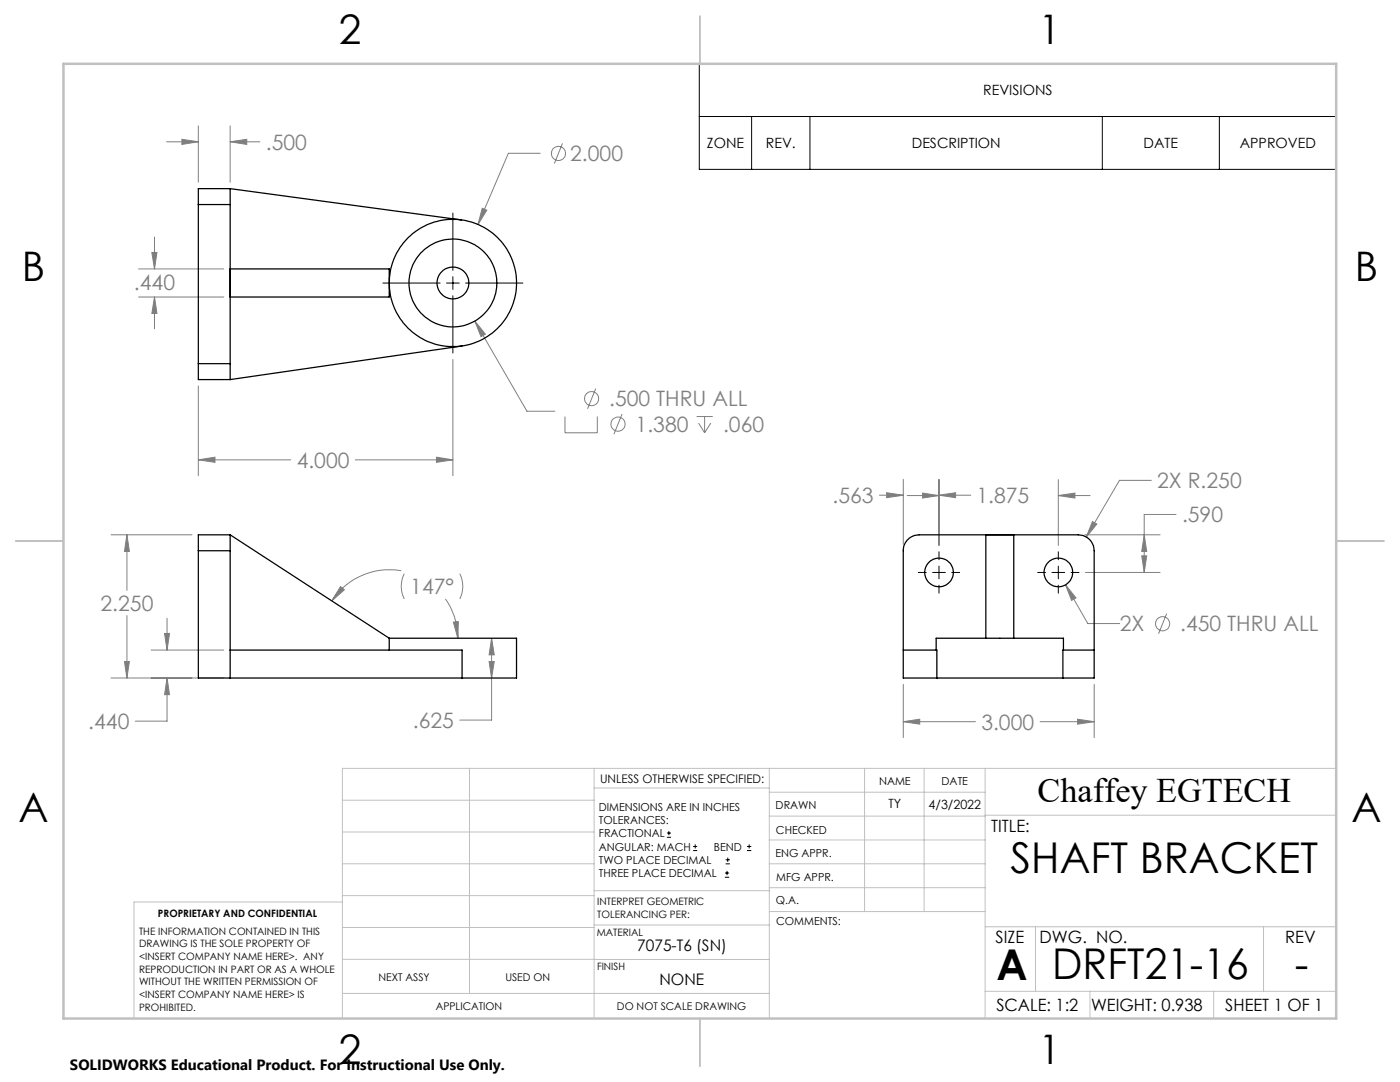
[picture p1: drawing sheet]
<svg xmlns="http://www.w3.org/2000/svg" width="279mm" height="216mm" viewBox="0 0 279 216" stroke-linecap="round" stroke-linejoin="round" font-family="sans-serif">
<g fill="none" stroke="#808080" stroke-width=".2">
<path d="M33.2 28.3h6.4M36.3 27.8l3.3 .5-3.3 .5zM39.6 25.1v11.3M45.9 25.1v11.3M45.9 28.3h6M45.9 28.3l3.3-.5v1zM107.8 30.6h-6.3l-6.1 14.2M112.3 28.6l-1.7 4M27.7 53.7h17M27.7 59.3h17M30.3 50.4h1l-.5 3.3zM30.8 47.3v6.4"/>
<path d="M30.8 59.3v6.3M30.8 59.3l.5 3.2h-1zM96.2 41.6l1 .3-1.8 2.9zM39.6 77v17.9M90.4 71.7v23.2M94.8 64.1l10.4 18h5.5M94.8 64.1l2.1 2.6-.9 .5zM118.9 77.5l-1.6 4.1M39.6 91.8h18.4M39.6 91.8l3.3-.6v1.1zM70.9 91.8h19.5M87.1 91.2l3.3 .6-3.3 .5z"/>
<path d="M112.7 83.1v3.3h6.5v-3.3M124.1 82.6l-1.6 4M139 83.1h3.2M139.4 84.4l1.2 2M140.6 83.1v3.3M141.9 84.4l-1.3 2M175.5 98.8h4.8M177 98.3l3.3 .5-3.3 .5zM180.3 95.6v13M181 98.9h6.4M184.1 98.4l3.3 .5-3.3 .5zM187.4 98.8l3.3-.5v1z"/>
<path d="M187.4 95.6v13.2M187.4 98.8h6.3M211.2 95.7v13.1M211.2 98.9h6.4M211.2 98.9l3.3-.5v1zM229.8 95.8h-6.4l-6.6 11.4M22.2 106.7h16.1M25.3 106.7v11.1M25.3 106.7l.5 3.3h-1zM67.9 117.1l.8 .6-2.5 2.2zM80.1 113.9a13.8 13.8 0 0 0-13.9 6M80.7 114.5a5.6 5.6 0 0 0 0 5"/>
<path d="M88.9 119.5a13.4 13.4 0 0 1 2.5 7.9M91.8 114.5a5.6 5.6 0 0 1 0 5M212.7 116.7l2 2.6-.8 .5zM212.7 116.7l4.4 7.7h6.3M216.5 106.7h15M216.6 114.2h14.9M218 104.1l.9 .5-2.1 2.6zM227.9 110.9h.9l-.4 3.3zM228.4 106.7l.4 3.3h-.9zM234.7 102.7h-6.3v11.5M22.2 135.3h22.5M24.8 132h1l-.5 3.3z"/>
<path d="M25.3 122.8v12.5M30.2 129.7h14.5M32.8 126.4h1l-.5 3.3zM33.3 135.3v8.6h-6.3M33.3 123.4v6.3M33.3 135.3l.5 3.3h-1zM90.5 124.1l1-.1-.1 3.4zM97.6 132h1l-.5 3.3zM98.1 127.4v16.3h-6.3M98.1 127.4l.5 3.3h-1zM180.3 136.6v10.6M218.4 136.6v10.6"/>
<path d="M232.8 122.4l-1.6 4.1M180.3 144h14.4M180.3 144l3.3-.5v1zM207.6 144h10.8M215.1 143.5l3.3 .5-3.3 .5z"/>
<circle cx="111.4" cy="30.6" r="1.41"/>
<circle cx="118.1" cy="79.5" r="1.42"/>
<circle cx="123.3" cy="84.6" r="1.4"/>
<circle cx="232" cy="124.5" r="1.41"/>
</g>
<g fill="none" stroke="#000" stroke-width=".2">
<path d="M139.6 12.7h127.1v21.1h-127.1zM139.6 23.2h127.1M150 23.2v10.6M161.6 23.2v10.6M220 23.2v10.6M243.3 23.2v10.6M76.4 56.5h11.4M89.1 56.5h2.6M90.4 42.5v11.4M90.4 55.2v2.5M90.4 59v11.4M92.9 56.5h11.5"/>
<path d="M183.3 114.2h1.6M186.1 114.2h2.6M187.4 110.1v1.6M187.4 113v2.5M187.4 116.8v1.6M189.9 114.2h1.6M207.1 114.2h1.6M209.9 114.2h2.6M211.2 110.1v1.6M211.2 113v2.5M211.2 116.8v1.6M213.7 114.2h1.6"/>
<path d="M133.1 167.1h.8M133.1 166.2h.8M133.5 165.8v.9M138.3 169.7h.8M138.3 168.9h.8M138.7 168.5v.8M144.7 175h.8M144.7 174.2h.8M144.8 172.4h.9M144.8 171.6h.9M145.1 173.8v.8M145.2 171.1v.9"/>
<path d="M149.1 169.7h.8M149.1 168.9h.8M149.5 168.5v.8"/>
</g>
<g fill="none" stroke="#c0c0c0" stroke-width=".2">
<path d="M68.3 159.7h50.3M93.7 153.3v44.9M118.6 153.3v49.9M118.6 157.2h34.9M153.5 153.3v49.9M153.5 158.1h43.1M172.5 153.3v28.6M184.4 153.3v28.6M196.6 153.3v49.9M266.7 153.3h-198.4v49.9M68.3 178.7h50.3M68.3 172.4h50.3"/>
<path d="M68.3 166h50.3M68.3 180h-41.6v23.2M118.6 177.7h35M153.5 167.6h43.1M153.5 162.8h43.1M153.5 172.4h43.1M153.5 177.1h43.1M196.6 162.7h70.1M68.3 198.2h85.2M68.3 191.4l85.2 .1M68.3 185.1h50.3M118.6 184.6h35"/>
<path d="M153.6 181.9h43M196.6 197.8h70.1M196.6 184.9h70.1M206.7 184.9v12.9M217.5 197.8v5.4M242.2 197.8v5.4M252.2 184.9v12.9"/>
</g>
<path d="M139.7 3.2v9.5M3.1 107.9h9.6M266.7 107.9h9.5M139.7 203.2v9.6" fill="none" stroke="#c0c0c0" stroke-width=".25"/>
<path d="M12.7 12.7h254v190.5h-254z" fill="none" stroke="#c0c0c0" stroke-width=".5"/>
<path d="M25.3 106.7l.5 3.3h-1zM24.8 132h1l-.5 3.3zM32.8 126.4h1l-.5 3.3zM33.3 135.3l.5 3.3h-1zM90.5 124.1l1-.1-.1 3.4zM67.9 117.1l.8 .6-2.5 2.2zM98.1 127.4l.5 3.3h-1zM97.6 132h1l-.5 3.3zM87.1 91.2l3.3 .6-3.3 .5zM39.6 91.8l3.3-.6v1.1zM30.3 50.4h1l-.5 3.3zM30.8 59.3l.5 3.2h-1zM36.3 27.8l3.3 .5-3.3 .5zM45.9 28.3l3.3-.5v1zM96.2 41.6l-.8 3.2 1.8-2.9zM94.8 64.1l1.2 3.1 .9-.5zM187.4 98.8l3.3-.5v1zM177 98.3l3.3 .5-3.3 .5zM184.1 98.4l3.3 .5-3.3 .5zM211.2 98.9l3.3-.5v1zM218 104.1l-1.2 3.1 2.1-2.6zM228.4 106.7l.4 3.3h-.9zM227.9 110.9h.9l-.4 3.3zM180.3 144l3.3-.5v1zM215.1 143.5l3.3 .5-3.3 .5zM212.7 116.7l1.2 3.1 .8-.5z" fill="#808080"/>
<g fill="none" stroke="#000" stroke-width=".25">
<path d="M45.9 37.6h-6.3v3.2M45.9 37.6v3.2M45.9 37.6l46.2 6.3M39.6 40.8v31.8M39.6 40.8h6.3M45.9 40.8v31.8M45.9 53.7h31.8v5.6h-31.8M39.6 72.6v3.1h6.3M39.6 72.6h6.3M45.9 72.6v3.1M92.2 69l-46.3 6.7M39.6 109.9v25.4h52.6"/>
<path d="M39.6 109.9h6.3M45.9 106.7h-6.3v3.2M45.9 106.7v3.2M45.9 109.9v25.4M45.9 106.7l31.8 20.7M196.7 106.7v20.7M202.3 106.7v20.7M45.9 129.7h46.3v5.6M77.7 127.4h25.4v7.9h-10.9M77.7 127.4v2.3M180.3 129.7h6.7v5.6M186.8 129.7v-2.3h25.4v2.3"/>
<path d="M187 135.3h25.1M187 135.3h-6.7v-25.4a3.1 3.1 0 0 1 3.1-3.2h31.8a3.2 3.2 0 0 1 3.2 3.2v25.4h-6.3M218.4 129.7h-6.3v5.6"/>
<circle cx="90.4" cy="56.5" r="3.2"/>
<circle cx="90.4" cy="56.5" r="12.7"/>
<circle cx="90.4" cy="56.5" r="8.8"/>
<circle cx="187.4" cy="114.2" r="2.85"/>
<circle cx="211.2" cy="114.2" r="2.85"/>
</g>
<g font-size="8.5">
<text x="201.7" y="174.2">SHAFT BRACKET</text>
<text x="198.9" y="195.5">A</text>
<text x="210" y="195.4">DRFT21-16</text>
<text x="258.4" y="195.4">-</text>
</g>
<g font-size="8.1">
<text x="67.6" y="8.9">2</text>
<text x="207.3" y="8.9">1</text>
<text x="4.4" y="56.2">B</text>
<text x="270.4" y="56.2">B</text>
<text x="3.7" y="164.1">A</text>
<text x="269.7" y="164.1">A</text>
<text x="67.6" y="212.4">2</text>
<text x="207.3" y="212.4">1</text>
</g>
<text font-size="6.9" x="207.1" y="160.1">Chaffey EGTECH</text>
<g font-size="4.2" fill="#808080">
<text x="53.1" y="29.9">.500</text>
<text x="113.8" y="32.2">2.000</text>
<text x="26.7" y="57.8">.440</text>
<text x="121.6" y="81.1">.500 THRU ALL</text>
<text x="126.9" y="86.2">1.380</text>
<text x="144.3" y="86.2">.060</text>
<text x="59.2" y="93.3">4.000</text>
<text x="166.1" y="100.4">.563</text>
<text x="194.9" y="100.5">1.875</text>
<text x="230.9" y="97.4">2X R.250</text>
<text x="235.9" y="104.3">.590</text>
<text x="81.9" y="118.6">147°</text>
<text x="20.1" y="121.9">2.250</text>
<text x="223.5" y="126">2X</text>
<text x="235.5" y="126">.450 THRU ALL</text>
<text x="17.6" y="145.5">.440</text>
<text x="82.4" y="145.3">.625</text>
<text x="195.9" y="145.6">3.000</text>
</g>
<g font-size="3.4">
<text x="197.8" y="166">TITLE:</text>
<text x="198.7" y="188.1">SIZE</text>
<text x="207.5" y="188.1">DWG. NO.</text>
<text x="256.5" y="188.2">REV</text>
<text x="198.8" y="201.7">SCALE: 1:2</text>
<text x="217.7" y="201.8">WEIGHT: 0.938</text>
<text x="244.5" y="201.7">SHEET 1 OF 1</text>
</g>
<g font-size="3.2">
<text x="127.2" y="189.8">7075-T6 (SN)</text>
<text x="131.6" y="196.6">NONE</text>
</g>
<text font-size="3" x="14" y="213.5">SOLIDWORKS Educational Product. For Instructional Use Only.</text>
<g font-size="2.8">
<text x="196.2" y="19">REVISIONS</text>
<text x="141.1" y="29.6">ZONE</text>
<text x="152.8" y="29.6">REV.</text>
<text x="182" y="29.6">DESCRIPTION</text>
<text x="228.2" y="29.6">DATE</text>
<text x="247.4" y="29.6">APPROVED</text>
</g>
<g font-size="2.5">
<text x="177.3" y="161.3">TY</text>
<text x="185.3" y="161.4">4/3/2022</text>
</g>
<text font-size="2.4" x="119.8" y="156.2">UNLESS OTHERWISE SPECIFIED:</text>
<g font-size="2.2">
<text x="119.5" y="161.8">DIMENSIONS ARE IN INCHES</text>
<text x="154.8" y="161.4">DRAWN</text>
<text x="175.4" y="156.6">NAME</text>
<text x="187.9" y="156.7">DATE</text>
<text x="119.5" y="164.4">TOLERANCES:</text>
<text x="119.5" y="167.1">FRACTIONAL</text>
<text x="154.9" y="166.3">CHECKED</text>
<text x="119.5" y="169.7">ANGULAR: MACH</text>
<text x="119.5" y="172.4">TWO PLACE DECIMAL</text>
<text x="142.5" y="169.7">BEND</text>
<text x="154.8" y="171">ENG APPR.</text>
<text x="119.5" y="175">THREE PLACE DECIMAL</text>
<text x="154.9" y="175.7">MFG APPR.</text>
<text x="154.9" y="180.4">Q.A.</text>
<text x="154.9" y="184.6">COMMENTS:</text>
</g>
<g font-size="2.1">
<text x="75.5" y="195.7">NEXT ASSY</text>
<text x="100.9" y="195.7">USED ON</text>
<text x="86.9" y="201.5">APPLICATION</text>
<text x="123.1" y="201.6">DO NOT SCALE DRAWING</text>
</g>
<g font-size="2">
<text x="31.5" y="182.9">PROPRIETARY AND CONFIDENTIAL</text>
<text x="119.2" y="180.6">INTERPRET GEOMETRIC</text>
<text x="119.2" y="183.1">TOLERANCING PER:</text>
<text x="27.8" y="186.5">THE INFORMATION CONTAINED IN THIS</text>
<text x="27.8" y="189">DRAWING IS THE SOLE PROPERTY OF</text>
<text x="27.8" y="191.6">&lt;INSERT COMPANY NAME HERE&gt;. ANY</text>
<text x="119.1" y="186.7">MATERIAL</text>
<text x="27.8" y="194.1">REPRODUCTION IN PART OR AS A WHOLE</text>
<text x="27.8" y="196.6">WITHOUT THE WRITTEN PERMISSION OF</text>
<text x="119.1" y="193.5">FINISH</text>
<text x="27.8" y="199.1">&lt;INSERT COMPANY NAME HERE&gt; IS</text>
<text x="27.8" y="201.7">PROHIBITED.</text>
</g>
</svg>
